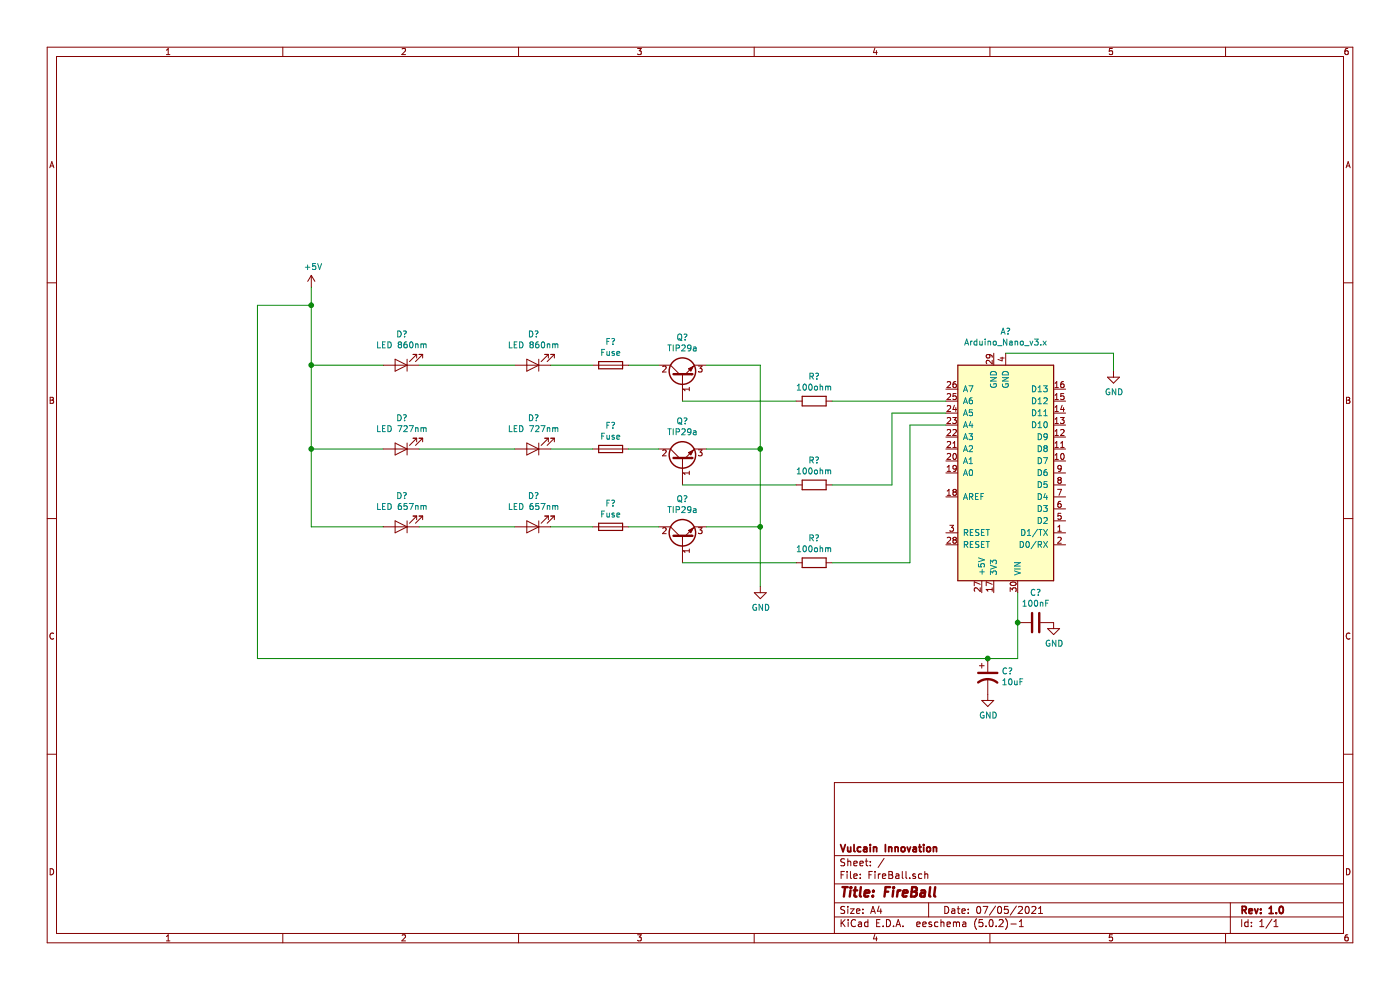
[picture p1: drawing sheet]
EESchema Schematic File Version 4
EELAYER 26 0
EELAYER END
$Descr A4 11693 8268
encoding utf-8
Sheet 1 1
Title "FireBall"
Date "07/05/2021"
Rev "1.0"
Comp "Vulcain Innovation"
Comment1 ""
Comment2 ""
Comment3 ""
Comment4 ""
$EndDescr
$Comp
L Device:LED D?
U 1 1
P 3350 3050
F 0 "D?" H 3342 2795 50  0000 C CNN
F 1 "LED 860nm" H 3342 2886 50  0000 C CNN
F 2 "" H 3350 3050 50  0001 C CNN
F 3 "~" H 3350 3050 50  0001 C CNN
	1    3350 3050
	-1   0    0    1   
$EndComp
$Comp
L Device:LED D?
U 1 1
P 4450 3050
F 0 "D?" H 4442 2795 50  0000 C CNN
F 1 "LED 860nm" H 4442 2886 50  0000 C CNN
F 2 "" H 4450 3050 50  0001 C CNN
F 3 "~" H 4450 3050 50  0001 C CNN
	1    4450 3050
	-1   0    0    1   
$EndComp
$Comp
L Device:LED D?
U 1 1
P 3350 3750
F 0 "D?" H 3342 3495 50  0000 C CNN
F 1 "LED 727nm" H 3342 3586 50  0000 C CNN
F 2 "" H 3350 3750 50  0001 C CNN
F 3 "~" H 3350 3750 50  0001 C CNN
	1    3350 3750
	-1   0    0    1   
$EndComp
$Comp
L Device:LED D?
U 1 1
P 4450 3750
F 0 "D?" H 4442 3495 50  0000 C CNN
F 1 "LED 727nm" H 4442 3586 50  0000 C CNN
F 2 "" H 4450 3750 50  0001 C CNN
F 3 "~" H 4450 3750 50  0001 C CNN
	1    4450 3750
	-1   0    0    1   
$EndComp
$Comp
L Device:LED D?
U 1 1
P 3350 4400
F 0 "D?" H 3342 4145 50  0000 C CNN
F 1 "LED 657nm" H 3342 4236 50  0000 C CNN
F 2 "" H 3350 4400 50  0001 C CNN
F 3 "~" H 3350 4400 50  0001 C CNN
	1    3350 4400
	-1   0    0    1   
$EndComp
$Comp
L Device:LED D?
U 1 1
P 4450 4400
F 0 "D?" H 4442 4145 50  0000 C CNN
F 1 "LED 657nm" H 4442 4236 50  0000 C CNN
F 2 "" H 4450 4400 50  0001 C CNN
F 3 "~" H 4450 4400 50  0001 C CNN
	1    4450 4400
	-1   0    0    1   
$EndComp
$Comp
L Transistor_BJT:BUT11 Q?
U 1 1
P 5700 3150
F 0 "Q?" V 6029 3150 50  0000 C CNN
F 1 "TIP29a" V 5938 3150 50  0000 C CNN
F 2 "Package_TO_SOT_THT:TO-220-3_Vertical" H 5900 3075 50  0001 L CIN
F 3 "http://www.fairchildsemi.com/ds/BU/BUT11.pdf" H 5700 3150 50  0001 L CNN
	1    5700 3150
	0    -1   -1   0   
$EndComp
$Comp
L Transistor_BJT:BUT11 Q?
U 1 1
P 5700 3850
F 0 "Q?" V 6029 3850 50  0000 C CNN
F 1 "TIP29a" V 5938 3850 50  0000 C CNN
F 2 "Package_TO_SOT_THT:TO-220-3_Vertical" H 5900 3775 50  0001 L CIN
F 3 "http://www.fairchildsemi.com/ds/BU/BUT11.pdf" H 5700 3850 50  0001 L CNN
	1    5700 3850
	0    -1   -1   0   
$EndComp
$Comp
L Transistor_BJT:BUT11 Q?
U 1 1
P 5700 4500
F 0 "Q?" V 6029 4500 50  0000 C CNN
F 1 "TIP29a" V 5938 4500 50  0000 C CNN
F 2 "Package_TO_SOT_THT:TO-220-3_Vertical" H 5900 4425 50  0001 L CIN
F 3 "http://www.fairchildsemi.com/ds/BU/BUT11.pdf" H 5700 4500 50  0001 L CNN
	1    5700 4500
	0    -1   -1   0   
$EndComp
$Comp
L Device:Fuse F?
U 1 1
P 5100 3050
F 0 "F?" V 4903 3050 50  0000 C CNN
F 1 "Fuse" V 4994 3050 50  0000 C CNN
F 2 "" V 5030 3050 50  0001 C CNN
F 3 "~" H 5100 3050 50  0001 C CNN
	1    5100 3050
	0    1    1    0   
$EndComp
$Comp
L Device:Fuse F?
U 1 1
P 5100 3750
F 0 "F?" V 4903 3750 50  0000 C CNN
F 1 "Fuse" V 4994 3750 50  0000 C CNN
F 2 "" V 5030 3750 50  0001 C CNN
F 3 "~" H 5100 3750 50  0001 C CNN
	1    5100 3750
	0    1    1    0   
$EndComp
$Comp
L Device:Fuse F?
U 1 1
P 5100 4400
F 0 "F?" V 4903 4400 50  0000 C CNN
F 1 "Fuse" V 4994 4400 50  0000 C CNN
F 2 "" V 5030 4400 50  0001 C CNN
F 3 "~" H 5100 4400 50  0001 C CNN
	1    5100 4400
	0    1    1    0   
$EndComp
Wire Wire Line
	3500 3050 4300 3050
Wire Wire Line
	4600 3050 4950 3050
Wire Wire Line
	5250 3050 5500 3050
Wire Wire Line
	3500 3750 4300 3750
Wire Wire Line
	4600 3750 4950 3750
Wire Wire Line
	5250 3750 5500 3750
Wire Wire Line
	3500 4400 4300 4400
Wire Wire Line
	4600 4400 4950 4400
Wire Wire Line
	5250 4400 5500 4400
Wire Wire Line
	5900 3050 6350 3050
Wire Wire Line
	6350 3750 5900 3750
Wire Wire Line
	6350 4400 5900 4400
Wire Wire Line
	6350 4400 6350 4900
Connection ~ 6350 4400
$Comp
L power:GND #PWR?
U 1 1
P 6350 4900
F 0 "#PWR?" H 6350 4650 50  0001 C CNN
F 1 "GND" H 6355 4727 50  0000 C CNN
F 2 "" H 6350 4900 50  0001 C CNN
F 3 "" H 6350 4900 50  0001 C CNN
	1    6350 4900
	1    0    0    -1  
$EndComp
Wire Wire Line
	6350 3050 6350 3750
Connection ~ 6350 3750
Wire Wire Line
	6350 3750 6350 4400
Wire Wire Line
	3200 4400 2600 4400
Wire Wire Line
	2600 4400 2600 3750
Wire Wire Line
	3200 3050 2600 3050
Connection ~ 2600 3050
Wire Wire Line
	2600 3050 2600 2550
Wire Wire Line
	3200 3750 2600 3750
Connection ~ 2600 3750
Wire Wire Line
	2600 3750 2600 3050
$Comp
L power:+5V #PWR?
U 1 1
P 2600 2400
F 0 "#PWR?" H 2600 2250 50  0001 C CNN
F 1 "+5V" H 2615 2573 50  0000 C CNN
F 2 "" H 2600 2400 50  0001 C CNN
F 3 "" H 2600 2400 50  0001 C CNN
	1    2600 2400
	1    0    0    -1  
$EndComp
$Comp
L Device:R R?
U 1 1
P 6800 3350
F 0 "R?" V 6593 3350 50  0000 C CNN
F 1 "100ohm" V 6684 3350 50  0000 C CNN
F 2 "" V 6730 3350 50  0001 C CNN
F 3 "~" H 6800 3350 50  0001 C CNN
	1    6800 3350
	0    1    1    0   
$EndComp
$Comp
L Device:R R?
U 1 1
P 6800 4050
F 0 "R?" V 6593 4050 50  0000 C CNN
F 1 "100ohm" V 6684 4050 50  0000 C CNN
F 2 "" V 6730 4050 50  0001 C CNN
F 3 "~" H 6800 4050 50  0001 C CNN
	1    6800 4050
	0    1    1    0   
$EndComp
$Comp
L Device:R R?
U 1 1
P 6800 4700
F 0 "R?" V 6593 4700 50  0000 C CNN
F 1 "100ohm" V 6684 4700 50  0000 C CNN
F 2 "" V 6730 4700 50  0001 C CNN
F 3 "~" H 6800 4700 50  0001 C CNN
	1    6800 4700
	0    1    1    0   
$EndComp
Wire Wire Line
	5700 3350 6650 3350
Wire Wire Line
	5700 4050 6650 4050
Wire Wire Line
	5700 4700 6650 4700
$Comp
L MCU_Module:Arduino_Nano_v3.x A?
U 1 1
P 8400 3950
F 0 "A?" H 8400 2772 50  0000 C CNN
F 1 "Arduino_Nano_v3.x" H 8400 2863 50  0000 C CNN
F 2 "Module:Arduino_Nano" H 8550 3000 50  0001 L CNN
F 3 "http://www.mouser.com/pdfdocs/Gravitech_Arduino_Nano3_0.pdf" H 8400 2950 50  0001 C CNN
	1    8400 3950
	-1   0    0    1   
$EndComp
Wire Wire Line
	6950 4700 7600 4700
Wire Wire Line
	6950 4050 7450 4050
Wire Wire Line
	6950 3350 7900 3350
Wire Wire Line
	7450 4050 7450 3450
Wire Wire Line
	7450 3450 7900 3450
Wire Wire Line
	7600 4700 7600 3550
Wire Wire Line
	7600 3550 7900 3550
Wire Wire Line
	2600 2550 2150 2550
Wire Wire Line
	2150 2550 2150 5500
Wire Wire Line
	8500 5500 8500 5200
Connection ~ 2600 2550
Wire Wire Line
	2600 2550 2600 2400
Wire Wire Line
	8400 2950 9300 2950
Wire Wire Line
	9300 2950 9300 3100
$Comp
L power:GND #PWR?
U 1 1
P 9300 3100
F 0 "#PWR?" H 9300 2850 50  0001 C CNN
F 1 "GND" H 9305 2927 50  0000 C CNN
F 2 "" H 9300 3100 50  0001 C CNN
F 3 "" H 9300 3100 50  0001 C CNN
	1    9300 3100
	1    0    0    -1  
$EndComp
$Comp
L power:GND #PWR?
U 1 1
P 8250 5800
F 0 "#PWR?" H 8250 5550 50  0001 C CNN
F 1 "GND" H 8255 5627 50  0000 C CNN
F 2 "" H 8250 5800 50  0001 C CNN
F 3 "" H 8250 5800 50  0001 C CNN
	1    8250 5800
	1    0    0    -1  
$EndComp
$Comp
L Device:C C?
U 1 1
P 8650 5200
F 0 "C?" V 8398 5200 50  0000 C CNN
F 1 "100nF" V 8489 5200 50  0000 C CNN
F 2 "" H 8688 5050 50  0001 C CNN
F 3 "~" H 8650 5200 50  0001 C CNN
	1    8650 5200
	0    1    1    0   
$EndComp
Connection ~ 8500 5200
Wire Wire Line
	8500 5200 8500 4950
$Comp
L power:GND #PWR?
U 1 1
P 8800 5200
F 0 "#PWR?" H 8800 4950 50  0001 C CNN
F 1 "GND" H 8805 5027 50  0000 C CNN
F 2 "" H 8800 5200 50  0001 C CNN
F 3 "" H 8800 5200 50  0001 C CNN
	1    8800 5200
	1    0    0    -1  
$EndComp
Wire Wire Line
	2150 5500 8250 5500
$Comp
L Device:CP1 C?
U 1 1
P 8250 5650
F 0 "C?" H 8365 5696 50  0000 L CNN
F 1 "10uF" H 8365 5605 50  0000 L CNN
F 2 "" H 8250 5650 50  0001 C CNN
F 3 "~" H 8250 5650 50  0001 C CNN
	1    8250 5650
	1    0    0    -1  
$EndComp
Connection ~ 8250 5500
Wire Wire Line
	8250 5500 8500 5500
$EndSCHEMATC
